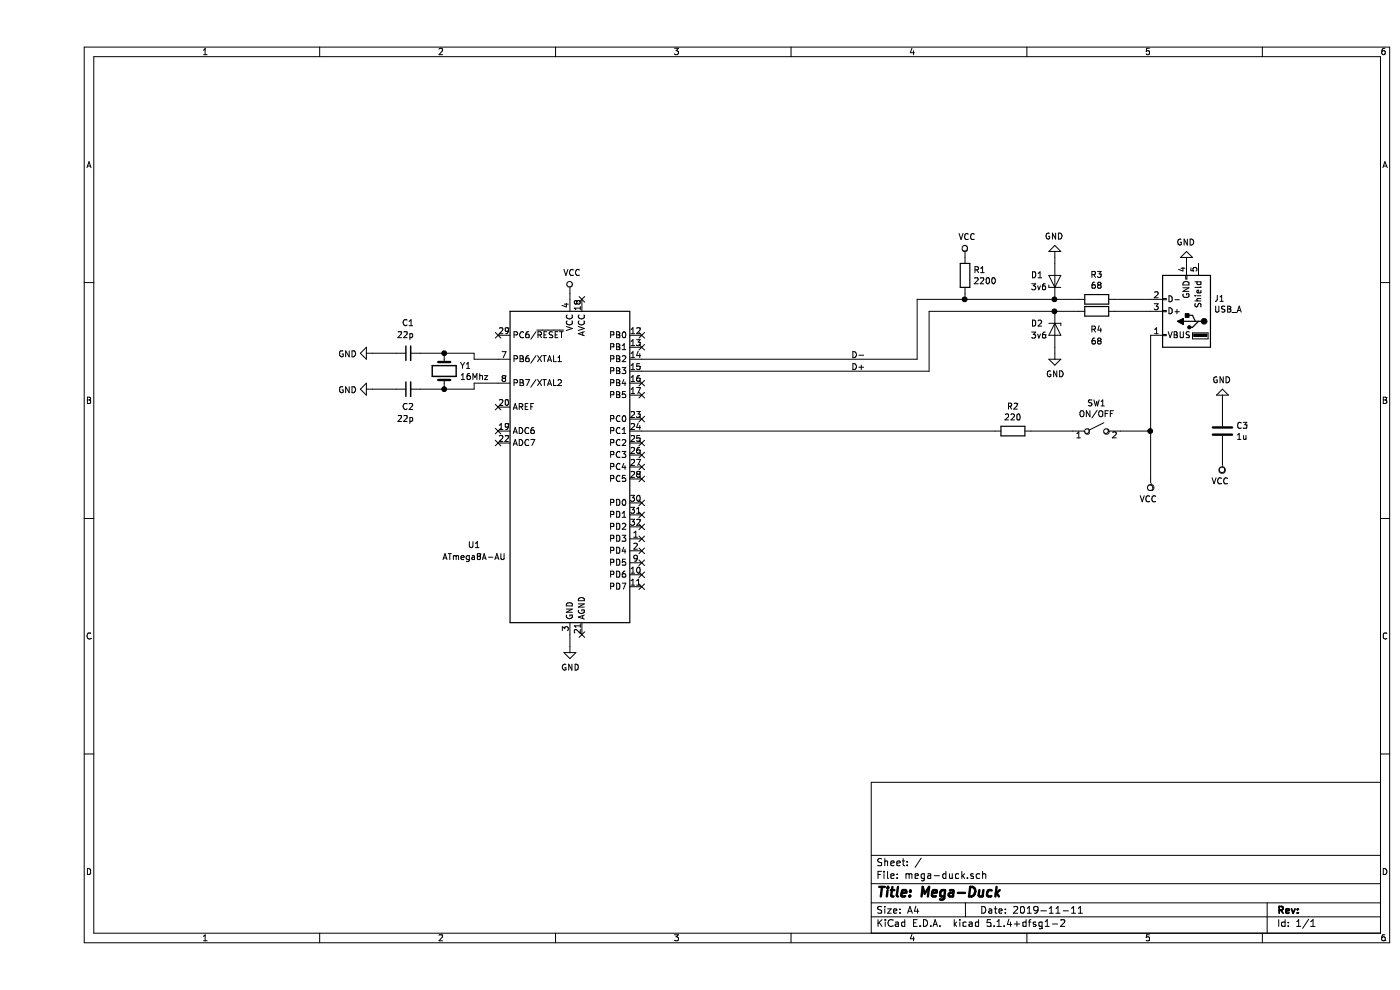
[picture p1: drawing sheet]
EESchema Schematic File Version 4
LIBS:mega-duck-cache
EELAYER 30 0
EELAYER END
$Descr A4 11693 8268
encoding utf-8
Sheet 1 1
Title "Mega-Duck"
Date "2019-11-11"
Rev ""
Comp ""
Comment1 ""
Comment2 ""
Comment3 ""
Comment4 ""
$EndDescr
$Comp
L MCU_Microchip_ATmega:ATmega8A-AU U1
U 1 1
P 4450 3900
F 0 "U1" H 3650 3250 50  0000 C CNN
F 1 "ATmega8A-AU" H 3650 3150 50  0000 C CNN
F 2 "Package_QFP:TQFP-32_7x7mm_P0.8mm" H 4450 3900 50  0001 C CIN
F 3 "http://ww1.microchip.com/downloads/en/DeviceDoc/Microchip%208bit%20mcu%20AVR%20ATmega8A%20data%20sheet%2040001974A.pdf" H 4450 3900 50  0001 C CNN
	1    4450 3900
	1    0    0    -1  
$EndComp
$Comp
L Device:Crystal Y1
U 1 1
P 3400 3100
F 0 "Y1" V 3354 3231 50  0000 L CNN
F 1 "16Mhz" V 3445 3231 50  0000 L CNN
F 2 "" H 3400 3100 50  0001 C CNN
F 3 "~" H 3400 3100 50  0001 C CNN
	1    3400 3100
	0    1    1    0   
$EndComp
Wire Wire Line
	3850 3000 3650 3000
Wire Wire Line
	3650 3000 3650 2950
Wire Wire Line
	3650 2950 3400 2950
Wire Wire Line
	3850 3200 3650 3200
Wire Wire Line
	3650 3200 3650 3250
Wire Wire Line
	3650 3250 3400 3250
$Comp
L Device:C_Small C2
U 1 1
P 3100 3250
F 0 "C2" V 2950 3200 50  0000 L CNN
F 1 "22p" V 2850 3200 50  0000 L CNN
F 2 "" H 3100 3250 50  0001 C CNN
F 3 "~" H 3100 3250 50  0001 C CNN
	1    3100 3250
	0    -1   -1   0   
$EndComp
$Comp
L Device:C_Small C1
U 1 1
P 3100 2950
F 0 "C1" V 3350 2900 50  0000 L CNN
F 1 "22p" V 3250 2900 50  0000 L CNN
F 2 "" H 3100 2950 50  0001 C CNN
F 3 "~" H 3100 2950 50  0001 C CNN
	1    3100 2950
	0    -1   -1   0   
$EndComp
Wire Wire Line
	3400 3250 3200 3250
Connection ~ 3400 3250
Wire Wire Line
	3400 2950 3200 2950
Connection ~ 3400 2950
$Comp
L power:GND #PWR02
U 1 1
P 2800 3250
F 0 "#PWR02" H 2800 3000 50  0001 C CNN
F 1 "GND" V 2805 3122 50  0000 R CNN
F 2 "" H 2800 3250 50  0001 C CNN
F 3 "" H 2800 3250 50  0001 C CNN
	1    2800 3250
	0    1    1    0   
$EndComp
$Comp
L power:GND #PWR01
U 1 1
P 2800 2950
F 0 "#PWR01" H 2800 2700 50  0001 C CNN
F 1 "GND" V 2805 2822 50  0000 R CNN
F 2 "" H 2800 2950 50  0001 C CNN
F 3 "" H 2800 2950 50  0001 C CNN
	1    2800 2950
	0    1    1    0   
$EndComp
Wire Wire Line
	3000 2950 2800 2950
Wire Wire Line
	3000 3250 2800 3250
$Comp
L power:GND #PWR04
U 1 1
P 4450 5400
F 0 "#PWR04" H 4450 5150 50  0001 C CNN
F 1 "GND" H 4455 5227 50  0000 C CNN
F 2 "" H 4450 5400 50  0001 C CNN
F 3 "" H 4450 5400 50  0001 C CNN
	1    4450 5400
	1    0    0    -1  
$EndComp
Wire Wire Line
	4450 5300 4450 5400
Wire Wire Line
	4450 2450 4450 2500
$Comp
L power:VCC #PWR03
U 1 1
P 4450 2450
F 0 "#PWR03" H 4450 2300 50  0001 C CNN
F 1 "VCC" H 4468 2623 50  0000 C CNN
F 2 "" H 4450 2450 50  0001 C CNN
F 3 "" H 4450 2450 50  0001 C CNN
	1    4450 2450
	1    0    0    -1  
$EndComp
$Comp
L Connector:USB_A J1
U 1 1
P 9600 2600
F 0 "J1" H 9370 2497 50  0000 R CNN
F 1 "USB_A" H 9370 2588 50  0000 R CNN
F 2 "" H 9750 2550 50  0001 C CNN
F 3 " ~" H 9750 2550 50  0001 C CNN
	1    9600 2600
	-1   0    0    1   
$EndComp
$Comp
L Device:R R3
U 1 1
P 8850 2500
F 0 "R3" V 8643 2500 50  0000 C CNN
F 1 "68" V 8734 2500 50  0000 C CNN
F 2 "" V 8780 2500 50  0001 C CNN
F 3 "~" H 8850 2500 50  0001 C CNN
	1    8850 2500
	0    1    1    0   
$EndComp
$Comp
L Device:R R4
U 1 1
P 8850 2600
F 0 "R4" V 9000 2600 50  0000 C CNN
F 1 "68" V 9100 2600 50  0000 C CNN
F 2 "" V 8780 2600 50  0001 C CNN
F 3 "~" H 8850 2600 50  0001 C CNN
	1    8850 2600
	0    1    1    0   
$EndComp
Wire Wire Line
	9300 2500 9000 2500
Wire Wire Line
	9300 2600 9000 2600
$Comp
L power:GND #PWR06
U 1 1
P 8500 2150
F 0 "#PWR06" H 8500 1900 50  0001 C CNN
F 1 "GND" H 8505 1977 50  0000 C CNN
F 2 "" H 8500 2150 50  0001 C CNN
F 3 "" H 8500 2150 50  0001 C CNN
	1    8500 2150
	-1   0    0    1   
$EndComp
$Comp
L power:GND #PWR07
U 1 1
P 8500 2950
F 0 "#PWR07" H 8500 2700 50  0001 C CNN
F 1 "GND" H 8505 2777 50  0000 C CNN
F 2 "" H 8500 2950 50  0001 C CNN
F 3 "" H 8500 2950 50  0001 C CNN
	1    8500 2950
	1    0    0    -1  
$EndComp
$Comp
L Device:D_Zener D1
U 1 1
P 8500 2350
F 0 "D1" V 8550 2550 50  0000 R CNN
F 1 "3v6" V 8450 2550 50  0000 R CNN
F 2 "" H 8500 2350 50  0001 C CNN
F 3 "~" H 8500 2350 50  0001 C CNN
	1    8500 2350
	0    -1   -1   0   
$EndComp
$Comp
L Device:D_Zener D2
U 1 1
P 8500 2750
F 0 "D2" V 8450 2550 50  0000 L CNN
F 1 "3v6" V 8550 2550 50  0000 L CNN
F 2 "" H 8500 2750 50  0001 C CNN
F 3 "~" H 8500 2750 50  0001 C CNN
	1    8500 2750
	0    1    1    0   
$EndComp
Wire Wire Line
	8500 2900 8500 2950
Wire Wire Line
	7750 2450 7750 2500
Connection ~ 7750 2500
Wire Wire Line
	8500 2200 8500 2150
Wire Wire Line
	7750 2500 8500 2500
Connection ~ 8500 2500
Wire Wire Line
	8500 2500 8700 2500
Wire Wire Line
	7450 2600 8500 2600
Connection ~ 8500 2600
Wire Wire Line
	8500 2600 8700 2600
$Comp
L power:GND #PWR09
U 1 1
P 9600 2200
F 0 "#PWR09" H 9600 1950 50  0001 C CNN
F 1 "GND" H 9605 2027 50  0000 C CNN
F 2 "" H 9600 2200 50  0001 C CNN
F 3 "" H 9600 2200 50  0001 C CNN
	1    9600 2200
	-1   0    0    1   
$EndComp
$Comp
L power:VCC #PWR05
U 1 1
P 7750 2150
F 0 "#PWR05" H 7750 2000 50  0001 C CNN
F 1 "VCC" H 7767 2323 50  0000 C CNN
F 2 "" H 7750 2150 50  0001 C CNN
F 3 "" H 7750 2150 50  0001 C CNN
	1    7750 2150
	1    0    0    -1  
$EndComp
$Comp
L Device:R R1
U 1 1
P 7750 2300
F 0 "R1" H 7820 2346 50  0000 L CNN
F 1 "2200" H 7820 2255 50  0000 L CNN
F 2 "" V 7680 2300 50  0001 C CNN
F 3 "~" H 7750 2300 50  0001 C CNN
	1    7750 2300
	1    0    0    -1  
$EndComp
Wire Wire Line
	7450 2600 7450 3100
Wire Wire Line
	7450 3100 5050 3100
Wire Wire Line
	5050 3000 7350 3000
Wire Wire Line
	7350 3000 7350 2500
Wire Wire Line
	7350 2500 7750 2500
$Comp
L Switch:SW_SPST SW1
U 1 1
P 8850 3600
F 0 "SW1" H 8850 3835 50  0000 C CNN
F 1 "ON/OFF" H 8850 3744 50  0000 C CNN
F 2 "" H 8850 3600 50  0001 C CNN
F 3 "~" H 8850 3600 50  0001 C CNN
	1    8850 3600
	1    0    0    -1  
$EndComp
Wire Wire Line
	8650 3600 8300 3600
Wire Wire Line
	9050 3600 9300 3600
Wire Wire Line
	9300 3600 9300 2800
$Comp
L power:VCC #PWR08
U 1 1
P 9300 4000
F 0 "#PWR08" H 9300 3850 50  0001 C CNN
F 1 "VCC" H 9318 4173 50  0000 C CNN
F 2 "" H 9300 4000 50  0001 C CNN
F 3 "" H 9300 4000 50  0001 C CNN
	1    9300 4000
	-1   0    0    1   
$EndComp
Wire Wire Line
	9300 4000 9300 3600
Connection ~ 9300 3600
$Comp
L Device:R R2
U 1 1
P 8150 3600
F 0 "R2" V 7943 3600 50  0000 C CNN
F 1 "220" V 8034 3600 50  0000 C CNN
F 2 "" V 8080 3600 50  0001 C CNN
F 3 "~" H 8150 3600 50  0001 C CNN
	1    8150 3600
	0    1    1    0   
$EndComp
Wire Wire Line
	8000 3600 5050 3600
NoConn ~ 4550 5300
NoConn ~ 5050 4900
NoConn ~ 5050 4800
NoConn ~ 5050 4700
NoConn ~ 5050 4600
NoConn ~ 5050 4500
NoConn ~ 5050 4400
NoConn ~ 5050 4300
NoConn ~ 5050 4200
NoConn ~ 5050 4000
NoConn ~ 5050 3900
NoConn ~ 5050 3800
NoConn ~ 5050 3700
NoConn ~ 5050 3500
NoConn ~ 5050 3300
NoConn ~ 5050 3200
NoConn ~ 5050 2900
NoConn ~ 5050 2800
NoConn ~ 4550 2500
NoConn ~ 3850 3700
NoConn ~ 3850 3600
NoConn ~ 3850 3400
NoConn ~ 3850 2800
Text Label 6800 3000 0    50   ~ 0
D-
Text Label 6800 3100 0    50   ~ 0
D+
$Comp
L power:GND #PWR010
U 1 1
P 9900 3350
F 0 "#PWR010" H 9900 3100 50  0001 C CNN
F 1 "GND" H 9905 3177 50  0000 C CNN
F 2 "" H 9900 3350 50  0001 C CNN
F 3 "" H 9900 3350 50  0001 C CNN
	1    9900 3350
	-1   0    0    1   
$EndComp
$Comp
L power:VCC #PWR011
U 1 1
P 9900 3850
F 0 "#PWR011" H 9900 3700 50  0001 C CNN
F 1 "VCC" H 9918 4023 50  0000 C CNN
F 2 "" H 9900 3850 50  0001 C CNN
F 3 "" H 9900 3850 50  0001 C CNN
	1    9900 3850
	-1   0    0    1   
$EndComp
$Comp
L Device:C C3
U 1 1
P 9900 3600
F 0 "C3" H 10015 3646 50  0000 L CNN
F 1 "1u" H 10015 3555 50  0000 L CNN
F 2 "" H 9938 3450 50  0001 C CNN
F 3 "~" H 9900 3600 50  0001 C CNN
	1    9900 3600
	1    0    0    -1  
$EndComp
Wire Wire Line
	9900 3350 9900 3450
Wire Wire Line
	9900 3750 9900 3850
$EndSCHEMATC
